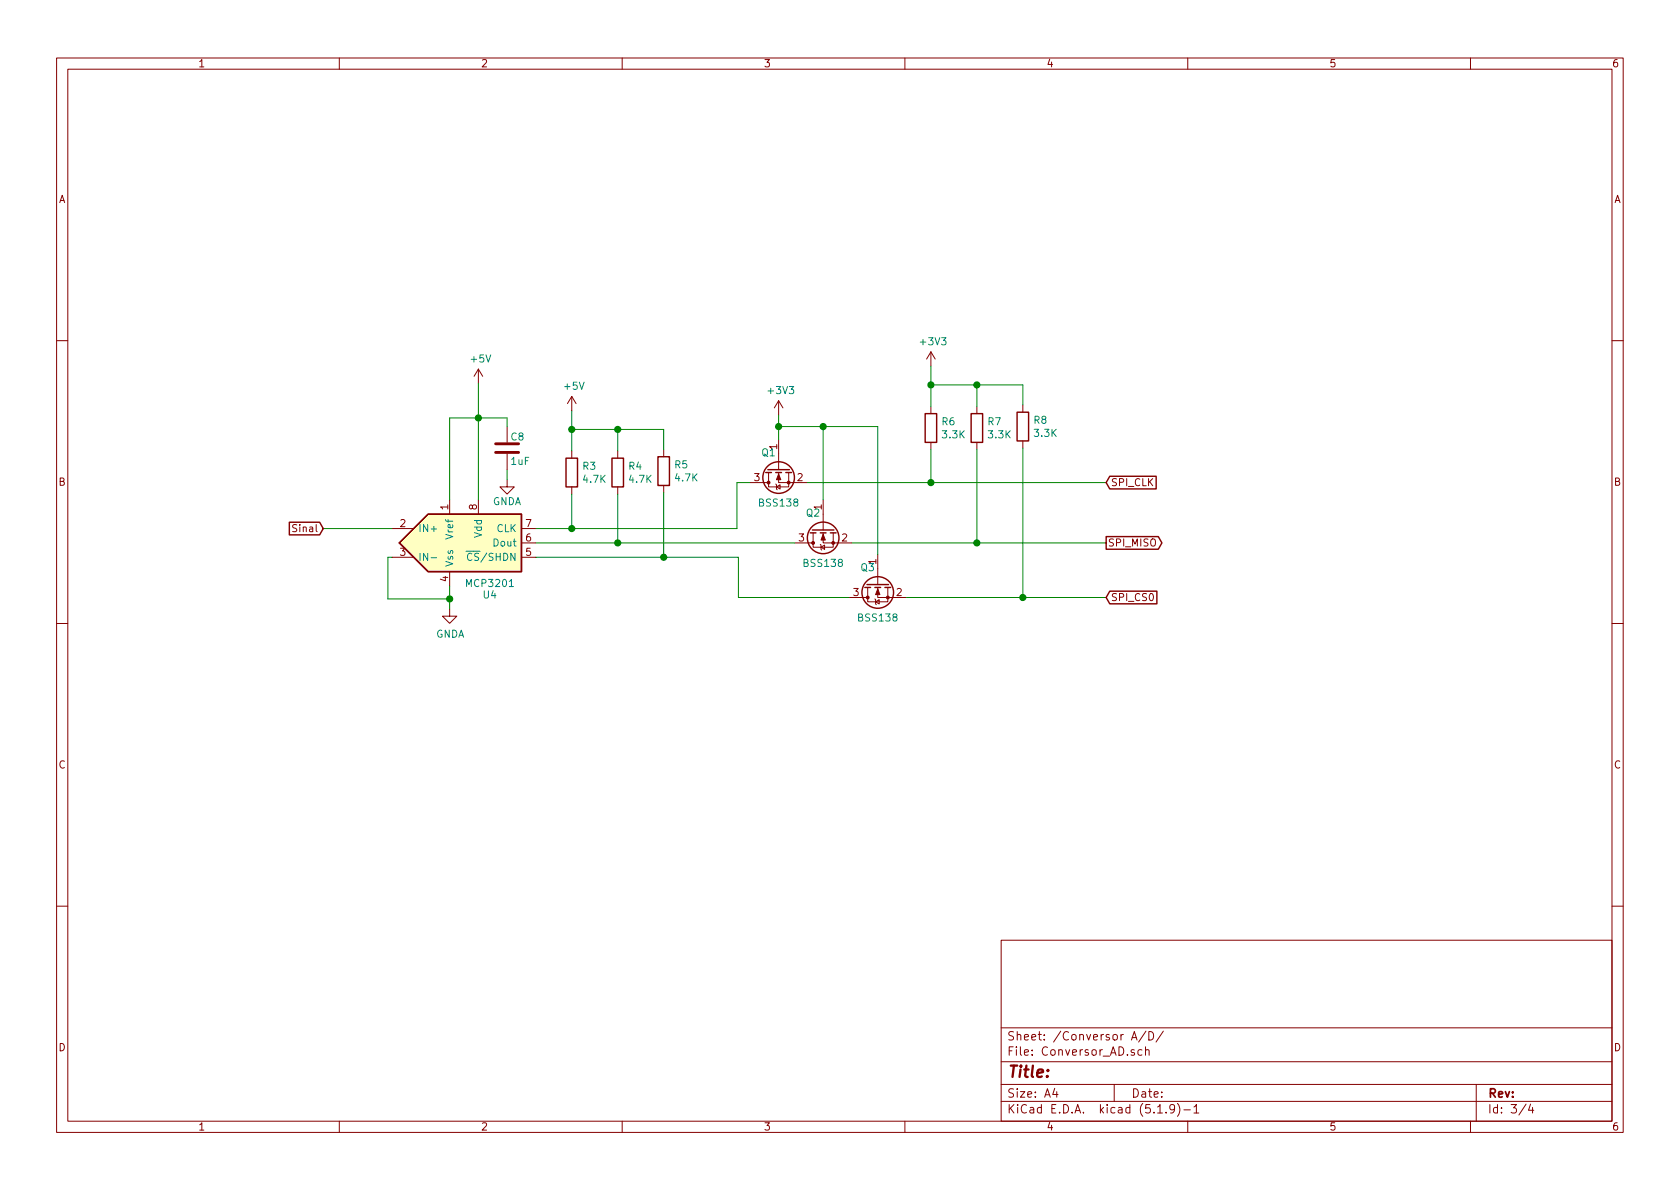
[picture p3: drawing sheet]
EESchema Schematic File Version 4
EELAYER 30 0
EELAYER END
$Descr A4 11693 8268
encoding utf-8
Sheet 3 4
Title ""
Date ""
Rev ""
Comp ""
Comment1 ""
Comment2 ""
Comment3 ""
Comment4 ""
$EndDescr
$Comp
L Analog_ADC:MCP3201 U4
U 1 1
P 3230 3770
F 0 "U4" H 3410 3410 50  0000 C CNN
F 1 "MCP3201" H 3410 3490 50  0000 C CNN
F 2 "Package_SO:SOIC-8_3.9x4.9mm_P1.27mm" H 3980 3420 50  0001 C CNN
F 3 "http://ww1.microchip.com/downloads/en/DeviceDoc/21290D.pdf" H 4030 3670 50  0001 C CNN
	1    3230 3770
	1    0    0    -1  
$EndComp
Text GLabel 2250 3670 0    50   Input ~ 0
Sinal
Text GLabel 7700 4150 2    50   Input ~ 0
SPI_CS0
Text GLabel 7700 3350 2    50   Input ~ 0
SPI_CLK
Text GLabel 7700 3770 2    50   Output ~ 0
SPI_MISO
Wire Wire Line
	2250 3670 2730 3670
$Comp
L power:GNDA #PWR017
U 1 1
P 3130 4230
F 0 "#PWR017" H 3130 3980 50  0001 C CNN
F 1 "GNDA" H 3135 4057 50  0000 C CNN
F 2 "" H 3130 4230 50  0001 C CNN
F 3 "" H 3130 4230 50  0001 C CNN
	1    3130 4230
	1    0    0    -1  
$EndComp
Wire Wire Line
	3130 4070 3130 4160
Wire Wire Line
	3130 4160 2700 4160
Wire Wire Line
	2700 4160 2700 3870
Wire Wire Line
	2700 3870 2730 3870
Connection ~ 3130 4160
Wire Wire Line
	3130 4160 3130 4230
$Comp
L power:+5V #PWR018
U 1 1
P 3330 2660
F 0 "#PWR018" H 3330 2510 50  0001 C CNN
F 1 "+5V" H 3345 2833 50  0000 C CNN
F 2 "" H 3330 2660 50  0001 C CNN
F 3 "" H 3330 2660 50  0001 C CNN
	1    3330 2660
	1    0    0    -1  
$EndComp
Wire Wire Line
	3530 2900 3530 2960
$Comp
L Device:C C8
U 1 1
P 3530 3110
F 0 "C8" H 3550 3190 50  0000 L CNN
F 1 "1uF" H 3550 3020 50  0000 L CNN
F 2 "Capacitor_SMD:C_0805_2012Metric_Pad1.18x1.45mm_HandSolder" H 3568 2960 50  0001 C CNN
F 3 "~" H 3530 3110 50  0001 C CNN
	1    3530 3110
	1    0    0    -1  
$EndComp
$Comp
L power:GNDA #PWR019
U 1 1
P 3530 3330
F 0 "#PWR019" H 3530 3080 50  0001 C CNN
F 1 "GNDA" H 3530 3180 50  0000 C CNN
F 2 "" H 3530 3330 50  0001 C CNN
F 3 "" H 3530 3330 50  0001 C CNN
	1    3530 3330
	1    0    0    -1  
$EndComp
Wire Wire Line
	3530 3330 3530 3260
Wire Wire Line
	3330 2660 3330 2900
Wire Wire Line
	3130 2900 3130 3470
Wire Wire Line
	3530 2900 3330 2900
Connection ~ 3330 2900
Wire Wire Line
	3330 2900 3330 3470
Wire Wire Line
	3130 2900 3330 2900
$Comp
L Transistor_FET:BSS138 Q1
U 1 1
P 5420 3250
F 0 "Q1" V 5310 3320 50  0000 C CNN
F 1 "BSS138" V 5660 3250 50  0000 C CNN
F 2 "Package_TO_SOT_SMD:SOT-23" H 5620 3175 50  0001 L CIN
F 3 "https://www.onsemi.com/pub/Collateral/BSS138-D.PDF" H 5420 3250 50  0001 L CNN
	1    5420 3250
	0    -1   1    0   
$EndComp
$Comp
L power:+3V3 #PWR021
U 1 1
P 5420 2880
F 0 "#PWR021" H 5420 2730 50  0001 C CNN
F 1 "+3V3" H 5435 3053 50  0000 C CNN
F 2 "" H 5420 2880 50  0001 C CNN
F 3 "" H 5420 2880 50  0001 C CNN
	1    5420 2880
	1    0    0    -1  
$EndComp
Wire Wire Line
	3980 2980 3980 3130
Wire Wire Line
	4300 2980 3980 2980
Connection ~ 3980 2980
Wire Wire Line
	3980 2850 3980 2980
Wire Wire Line
	4300 3130 4300 2980
$Comp
L power:+5V #PWR020
U 1 1
P 3980 2850
F 0 "#PWR020" H 3980 2700 50  0001 C CNN
F 1 "+5V" H 3995 3023 50  0000 C CNN
F 2 "" H 3980 2850 50  0001 C CNN
F 3 "" H 3980 2850 50  0001 C CNN
	1    3980 2850
	1    0    0    -1  
$EndComp
Wire Wire Line
	3980 3670 5130 3670
Wire Wire Line
	3730 3670 3980 3670
Connection ~ 3980 3670
Wire Wire Line
	3980 3430 3980 3670
$Comp
L Device:R R3
U 1 1
P 3980 3280
F 0 "R3" H 4050 3326 50  0000 L CNN
F 1 "4.7K" H 4050 3235 50  0000 L CNN
F 2 "Resistor_SMD:R_0805_2012Metric_Pad1.20x1.40mm_HandSolder" V 3910 3280 50  0001 C CNN
F 3 "~" H 3980 3280 50  0001 C CNN
	1    3980 3280
	1    0    0    -1  
$EndComp
$Comp
L Transistor_FET:BSS138 Q2
U 1 1
P 5730 3670
F 0 "Q2" V 5620 3740 50  0000 C CNN
F 1 "BSS138" V 5970 3670 50  0000 C CNN
F 2 "Package_TO_SOT_SMD:SOT-23" H 5930 3595 50  0001 L CIN
F 3 "https://www.onsemi.com/pub/Collateral/BSS138-D.PDF" H 5730 3670 50  0001 L CNN
	1    5730 3670
	0    -1   1    0   
$EndComp
$Comp
L Transistor_FET:BSS138 Q3
U 1 1
P 6110 4050
F 0 "Q3" V 6000 4120 50  0000 C CNN
F 1 "BSS138" V 6350 4050 50  0000 C CNN
F 2 "Package_TO_SOT_SMD:SOT-23" H 6310 3975 50  0001 L CIN
F 3 "https://www.onsemi.com/pub/Collateral/BSS138-D.PDF" H 6110 4050 50  0001 L CNN
	1    6110 4050
	0    -1   1    0   
$EndComp
Wire Wire Line
	5220 3350 5130 3350
Wire Wire Line
	5130 3350 5130 3670
Wire Wire Line
	3730 3770 4300 3770
Wire Wire Line
	5420 2880 5420 2960
Wire Wire Line
	5420 2960 5730 2960
Wire Wire Line
	5730 2960 5730 3470
Connection ~ 5420 2960
Wire Wire Line
	5420 2960 5420 3050
Wire Wire Line
	5730 2960 6110 2960
Wire Wire Line
	6110 2960 6110 3850
Connection ~ 5730 2960
Wire Wire Line
	5140 3870 5140 4150
Wire Wire Line
	5140 4150 5910 4150
Wire Wire Line
	5620 3350 6480 3350
Wire Wire Line
	5930 3770 6800 3770
Wire Wire Line
	6310 4150 7120 4150
Wire Wire Line
	4300 2980 4620 2980
Wire Wire Line
	4620 2980 4620 3120
Connection ~ 4300 2980
Wire Wire Line
	4620 3420 4620 3870
Connection ~ 4620 3870
Wire Wire Line
	4620 3870 5140 3870
Wire Wire Line
	3730 3870 4620 3870
Wire Wire Line
	4300 3430 4300 3770
Connection ~ 4300 3770
Wire Wire Line
	4300 3770 5530 3770
Wire Wire Line
	6480 2670 6480 2820
Wire Wire Line
	6800 2670 6480 2670
Connection ~ 6480 2670
Wire Wire Line
	6480 2540 6480 2670
Wire Wire Line
	6800 2820 6800 2670
$Comp
L Device:R R6
U 1 1
P 6480 2970
F 0 "R6" H 6550 3016 50  0000 L CNN
F 1 "3.3K" H 6550 2925 50  0000 L CNN
F 2 "Resistor_SMD:R_0805_2012Metric_Pad1.20x1.40mm_HandSolder" V 6410 2970 50  0001 C CNN
F 3 "~" H 6480 2970 50  0001 C CNN
	1    6480 2970
	1    0    0    -1  
$EndComp
Wire Wire Line
	6800 2670 7120 2670
Wire Wire Line
	7120 2670 7120 2810
Connection ~ 6800 2670
Wire Wire Line
	6480 3120 6480 3350
Connection ~ 6480 3350
Wire Wire Line
	6480 3350 7700 3350
Wire Wire Line
	6800 3120 6800 3770
Connection ~ 6800 3770
Wire Wire Line
	6800 3770 7700 3770
Wire Wire Line
	7120 3110 7120 4150
Connection ~ 7120 4150
Wire Wire Line
	7120 4150 7700 4150
$Comp
L power:+3V3 #PWR022
U 1 1
P 6480 2540
F 0 "#PWR022" H 6480 2390 50  0001 C CNN
F 1 "+3V3" H 6495 2713 50  0000 C CNN
F 2 "" H 6480 2540 50  0001 C CNN
F 3 "" H 6480 2540 50  0001 C CNN
	1    6480 2540
	1    0    0    -1  
$EndComp
$Comp
L Device:R R4
U 1 1
P 4300 3280
F 0 "R4" H 4370 3326 50  0000 L CNN
F 1 "4.7K" H 4370 3235 50  0000 L CNN
F 2 "Resistor_SMD:R_0805_2012Metric_Pad1.20x1.40mm_HandSolder" V 4230 3280 50  0001 C CNN
F 3 "~" H 4300 3280 50  0001 C CNN
	1    4300 3280
	1    0    0    -1  
$EndComp
$Comp
L Device:R R5
U 1 1
P 4620 3270
F 0 "R5" H 4690 3316 50  0000 L CNN
F 1 "4.7K" H 4690 3225 50  0000 L CNN
F 2 "Resistor_SMD:R_0805_2012Metric_Pad1.20x1.40mm_HandSolder" V 4550 3270 50  0001 C CNN
F 3 "~" H 4620 3270 50  0001 C CNN
	1    4620 3270
	1    0    0    -1  
$EndComp
$Comp
L Device:R R7
U 1 1
P 6800 2970
F 0 "R7" H 6870 3016 50  0000 L CNN
F 1 "3.3K" H 6870 2925 50  0000 L CNN
F 2 "Resistor_SMD:R_0805_2012Metric_Pad1.20x1.40mm_HandSolder" V 6730 2970 50  0001 C CNN
F 3 "~" H 6800 2970 50  0001 C CNN
	1    6800 2970
	1    0    0    -1  
$EndComp
$Comp
L Device:R R8
U 1 1
P 7120 2960
F 0 "R8" H 7190 3006 50  0000 L CNN
F 1 "3.3K" H 7190 2915 50  0000 L CNN
F 2 "Resistor_SMD:R_0805_2012Metric_Pad1.20x1.40mm_HandSolder" V 7050 2960 50  0001 C CNN
F 3 "~" H 7120 2960 50  0001 C CNN
	1    7120 2960
	1    0    0    -1  
$EndComp
$EndSCHEMATC
